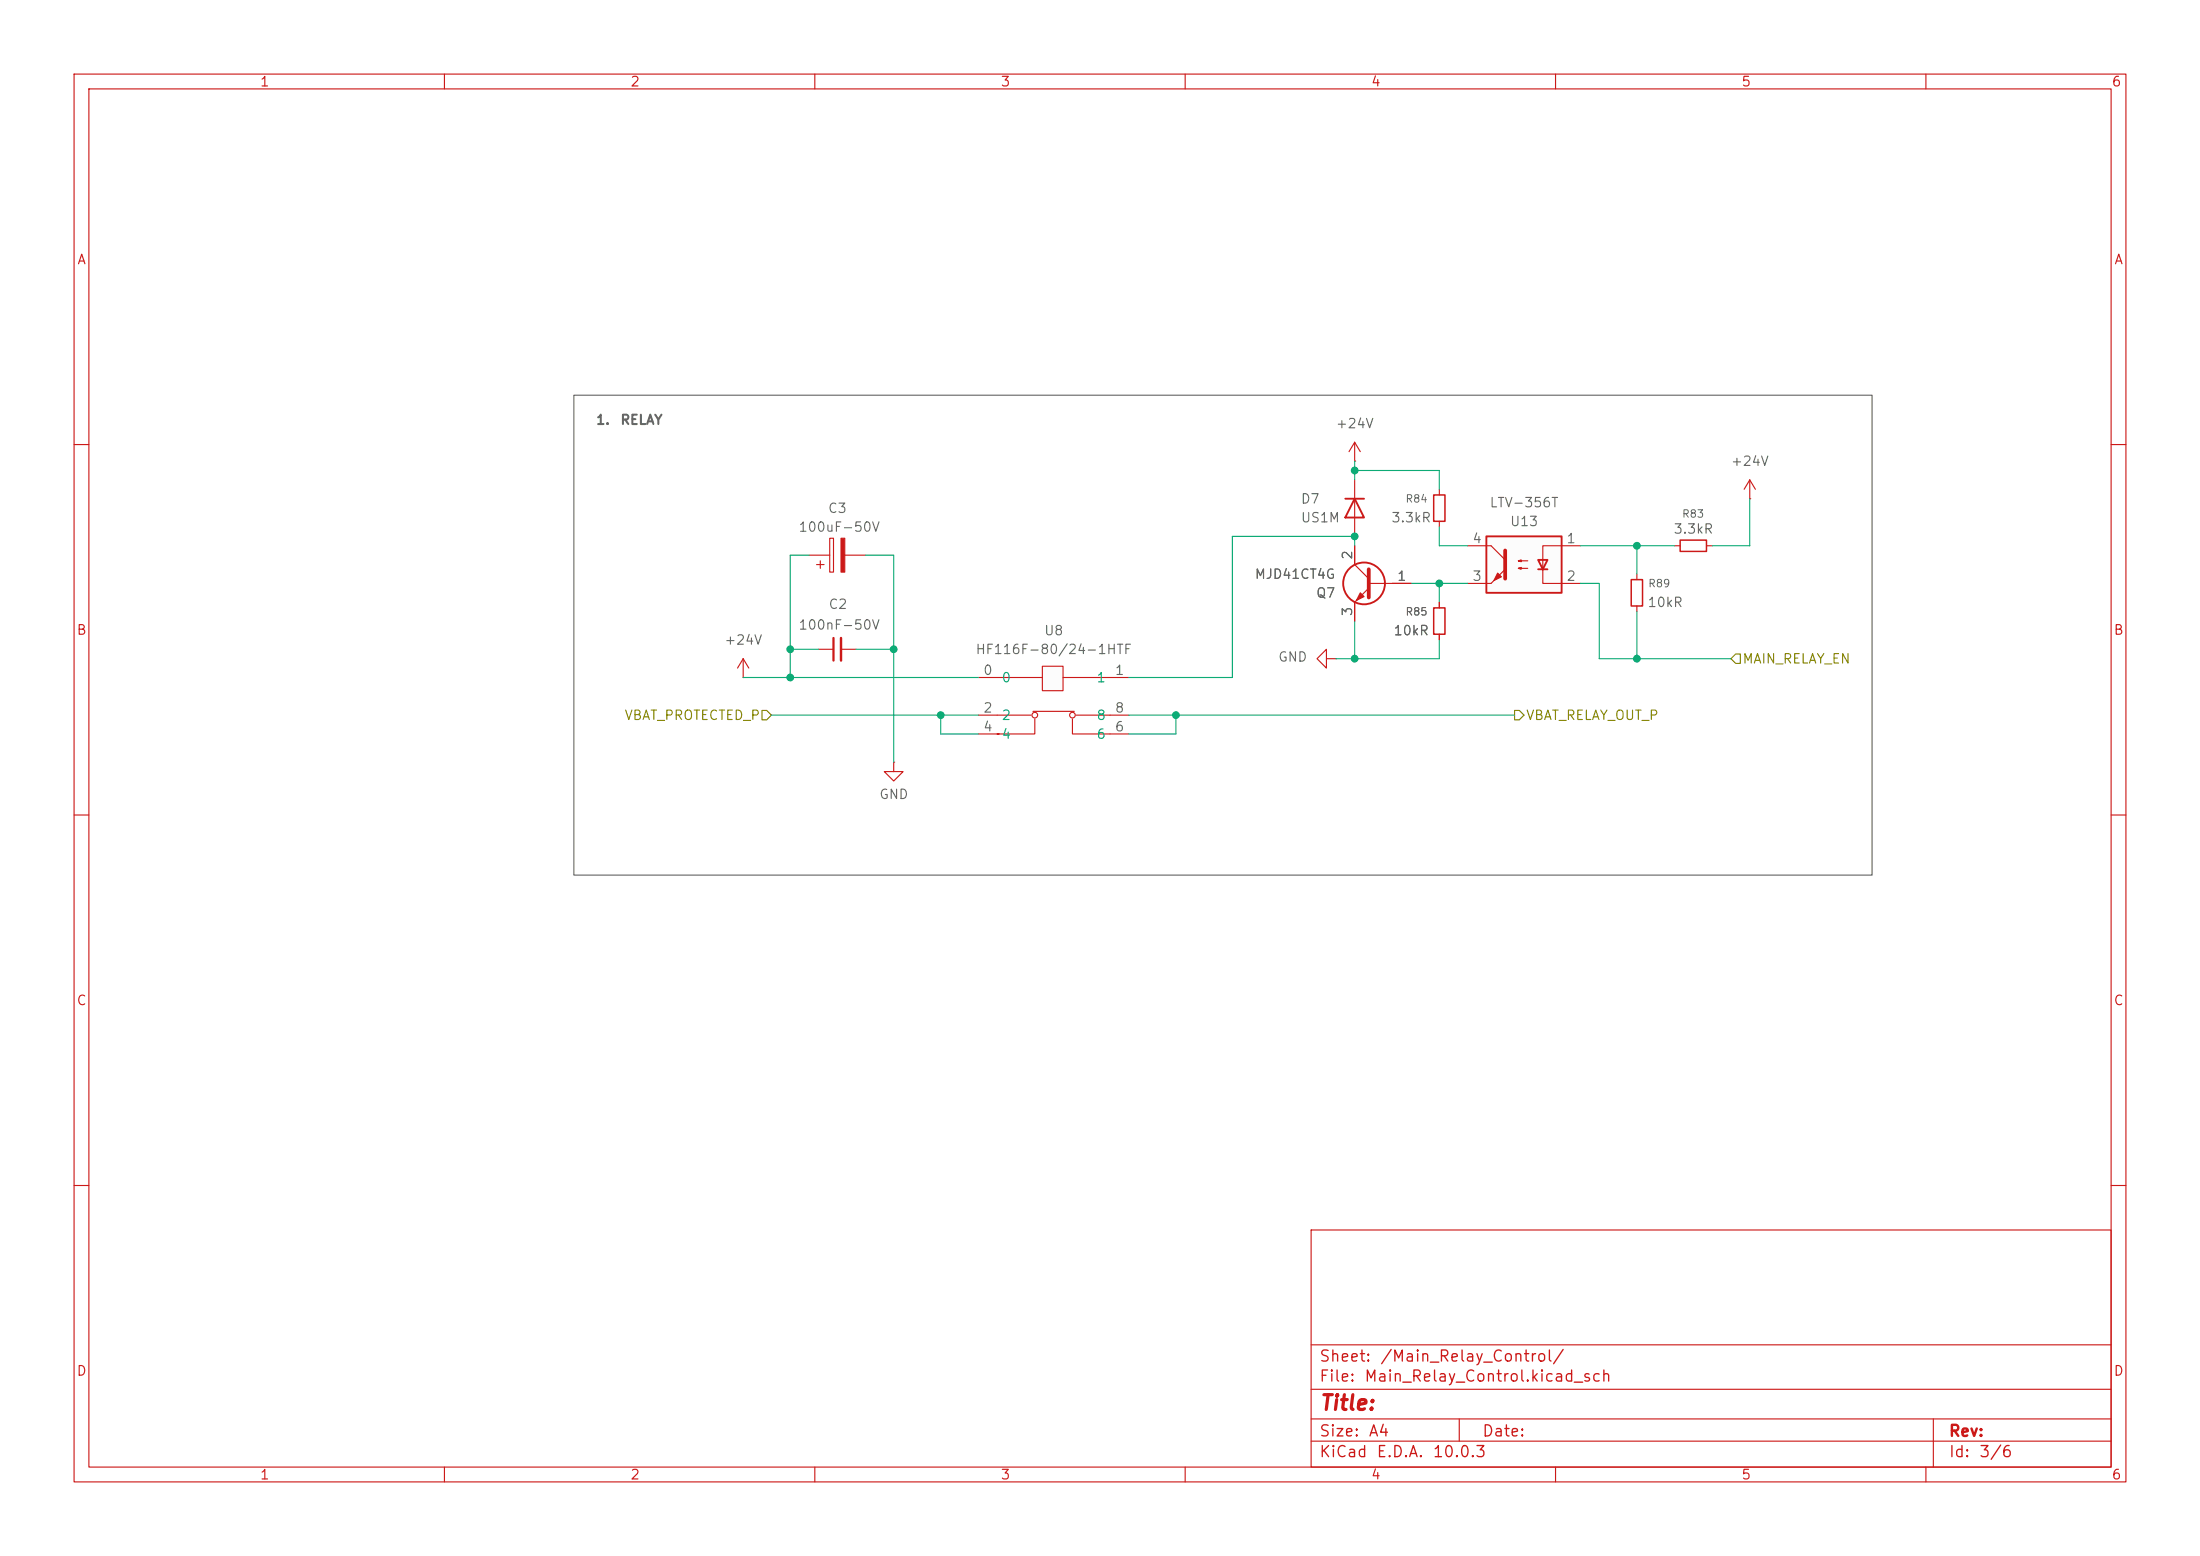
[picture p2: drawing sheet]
(kicad_sch
 (version 20260306)
 (generator "eeschema")
 (generator_version "10.0")
 (paper "A4")
 (lib_symbols
  (symbol "Device:C_Polarized"
   (pin_numbers (hide yes))
   (pin_names
    (offset 0.254)) (exclude_from_sim no) (in_bom yes) (on_board yes)
   (in_pos_files yes)
   (duplicate_pin_numbers_are_jumpers no)
   (property "Reference" "C" (at 0.635 2.54 0) (show_name no) (do_not_autoplace no) (effects (font (size 1.27 1.27)) (justify left)))
   (property "Value" "C_Polarized" (at 0.635 -2.54 0) (show_name no) (do_not_autoplace no) (effects (font (size 1.27 1.27)) (justify left)))
   (property "Footprint" "" (at 0.9652 -3.81 0) (show_name no) (do_not_autoplace no) (hide yes) (effects (font (size 1.27 1.27))))
   (property "Datasheet" "" (at 0 0 0) (show_name no) (do_not_autoplace no) (hide yes) (effects (font (size 1.27 1.27))))
   (property "Description" "Polarized capacitor" (at 0 0 0) (show_name no) (do_not_autoplace no) (hide yes) (effects (font (size 1.27 1.27))))
   (symbol "C_Polarized_0_1"
    (rectangle (start -2.286 0.508) (end 2.286 1.016) (stroke (width 0) (type default)) (fill (type none)))
    (polyline (pts (xy -1.778 2.286) (xy -0.762 2.286)) (stroke (width 0) (type default)) (fill (type none)))
    (polyline (pts (xy -1.27 2.794) (xy -1.27 1.778)) (stroke (width 0) (type default)) (fill (type none)))
    (rectangle (start 2.286 -0.508) (end -2.286 -1.016) (stroke (width 0) (type default)) (fill (type outline))))
   (symbol "C_Polarized_1_1"
    (pin passive line (at 0 3.81 270) (length 2.794) (name "" (effects (font (size 1.27 1.27)))) (number "1" (effects (font (size 1.27 1.27)))))
    (pin passive line (at 0 -3.81 90) (length 2.794) (name "" (effects (font (size 1.27 1.27)))) (number "2" (effects (font (size 1.27 1.27))))))
   (embedded_fonts no))
  (symbol "Device:C_Small"
   (pin_numbers (hide yes))
   (pin_names
    (offset 0.254) (hide yes)) (exclude_from_sim no) (in_bom yes) (on_board yes)
   (in_pos_files yes)
   (duplicate_pin_numbers_are_jumpers no)
   (property "Reference" "C" (at 0.254 1.778 0) (show_name no) (do_not_autoplace no) (effects (font (size 1.27 1.27)) (justify left)))
   (property "Value" "C_Small" (at 0.254 -2.032 0) (show_name no) (do_not_autoplace no) (effects (font (size 1.27 1.27)) (justify left)))
   (property "Footprint" "" (at 0 0 0) (show_name no) (do_not_autoplace no) (hide yes) (effects (font (size 1.27 1.27))))
   (property "Datasheet" "" (at 0 0 0) (show_name no) (do_not_autoplace no) (hide yes) (effects (font (size 1.27 1.27))))
   (property "Description" "Unpolarized capacitor, small symbol" (at 0 0 0) (show_name no) (do_not_autoplace no) (hide yes) (effects (font (size 1.27 1.27))))
   (symbol "C_Small_0_1"
    (polyline (pts (xy -1.524 0.508) (xy 1.524 0.508)) (stroke (width 0.3048) (type default)) (fill (type none)))
    (polyline (pts (xy -1.524 -0.508) (xy 1.524 -0.508)) (stroke (width 0.3302) (type default)) (fill (type none))))
   (symbol "C_Small_1_1"
    (pin passive line (at 0 2.54 270) (length 2.032) (name "" (effects (font (size 1.27 1.27)))) (number "1" (effects (font (size 1.27 1.27)))))
    (pin passive line (at 0 -2.54 90) (length 2.032) (name "" (effects (font (size 1.27 1.27)))) (number "2" (effects (font (size 1.27 1.27))))))
   (embedded_fonts no))
  (symbol "Device:R_Small"
   (pin_numbers (hide yes))
   (pin_names
    (offset 0.254) (hide yes)) (exclude_from_sim no) (in_bom yes) (on_board yes)
   (in_pos_files yes)
   (duplicate_pin_numbers_are_jumpers no)
   (property "Reference" "R" (at 0 0 90) (show_name no) (do_not_autoplace no) (effects (font (size 1.016 1.016))))
   (property "Value" "R_Small" (at 1.778 0 90) (show_name no) (do_not_autoplace no) (effects (font (size 1.27 1.27))))
   (property "Footprint" "" (at 0 0 0) (show_name no) (do_not_autoplace no) (hide yes) (effects (font (size 1.27 1.27))))
   (property "Datasheet" "" (at 0 0 0) (show_name no) (do_not_autoplace no) (hide yes) (effects (font (size 1.27 1.27))))
   (property "Description" "Resistor, small symbol" (at 0 0 0) (show_name no) (do_not_autoplace no) (hide yes) (effects (font (size 1.27 1.27))))
   (symbol "R_Small_0_1"
    (rectangle (start -0.762 1.778) (end 0.762 -1.778) (stroke (width 0.2032) (type default)) (fill (type none))))
   (symbol "R_Small_1_1"
    (pin passive line (at 0 2.54 270) (length 0.762) (name "" (effects (font (size 1.27 1.27)))) (number "1" (effects (font (size 1.27 1.27)))))
    (pin passive line (at 0 -2.54 90) (length 0.762) (name "" (effects (font (size 1.27 1.27)))) (number "2" (effects (font (size 1.27 1.27))))))
   (embedded_fonts no))
  (symbol "Diode:1N914"
   (pin_numbers (hide yes))
   (pin_names (hide yes)) (exclude_from_sim no) (in_bom yes) (on_board yes)
   (in_pos_files yes)
   (duplicate_pin_numbers_are_jumpers no)
   (property "Reference" "D" (at 0 2.54 0) (show_name no) (do_not_autoplace no) (effects (font (size 1.27 1.27))))
   (property "Value" "1N914" (at 0 -2.54 0) (show_name no) (do_not_autoplace no) (effects (font (size 1.27 1.27))))
   (property "Footprint" "Diode_THT:D_DO-35_SOD27_P7.62mm_Horizontal" (at 0 -4.445 0) (show_name no) (do_not_autoplace no) (hide yes) (effects (font (size 1.27 1.27))))
   (property "Datasheet" "http://www.vishay.com/docs/85622/1n914.pdf" (at 0 0 0) (show_name no) (do_not_autoplace no) (hide yes) (effects (font (size 1.27 1.27))))
   (property "Description" "100V 0.3A Small Signal Fast Switching Diode, DO-35" (at 0 0 0) (show_name no) (do_not_autoplace no) (hide yes) (effects (font (size 1.27 1.27))))
   (property "Sim.Device" "D" (at 0 0 0) (show_name no) (do_not_autoplace no) (hide yes) (effects (font (size 1.27 1.27))))
   (property "Sim.Pins" "1=K 2=A" (at 0 0 0) (show_name no) (do_not_autoplace no) (hide yes) (effects (font (size 1.27 1.27))))
   (symbol "1N914_0_1"
    (polyline (pts (xy -1.27 1.27) (xy -1.27 -1.27)) (stroke (width 0.254) (type default)) (fill (type none)))
    (polyline (pts (xy 1.27 1.27) (xy 1.27 -1.27) (xy -1.27 0) (xy 1.27 1.27)) (stroke (width 0.254) (type default)) (fill (type none)))
    (polyline (pts (xy 1.27 0) (xy -1.27 0)) (stroke (width 0) (type default)) (fill (type none))))
   (symbol "1N914_1_1"
    (pin passive line (at -3.81 0 0) (length 2.54) (name "K" (effects (font (size 1.27 1.27)))) (number "1" (effects (font (size 1.27 1.27)))))
    (pin passive line (at 3.81 0 180) (length 2.54) (name "A" (effects (font (size 1.27 1.27)))) (number "2" (effects (font (size 1.27 1.27))))))
   (embedded_fonts no))
  (symbol "Isolator:LTV-356T"
   (pin_names
    (offset 1.016)) (exclude_from_sim no) (in_bom yes) (on_board yes)
   (in_pos_files yes)
   (duplicate_pin_numbers_are_jumpers no)
   (property "Reference" "U" (at -5.334 4.826 0) (show_name no) (do_not_autoplace no) (effects (font (size 1.27 1.27)) (justify left)))
   (property "Value" "LTV-356T" (at 0 5.08 0) (show_name no) (do_not_autoplace no) (effects (font (size 1.27 1.27)) (justify left)))
   (property "Footprint" "Package_SO:SO-4_4.4x3.6mm_P2.54mm" (at -5.08 -5.08 0) (show_name no) (do_not_autoplace no) (hide yes) (effects (font (size 1.27 1.27)
    (italic yes)) (justify left)))
   (property "Datasheet" "http://optoelectronics.liteon.com/upload/download/DS70-2001-010/S_110_LTV-356T%2020140520.pdf" (at 0 0 0) (show_name no) (do_not_autoplace no) (hide yes) (effects (font (size 1.27 1.27)) (justify left)))
   (property "Description" "DC Optocoupler, Vce 80V, CTR 50%, SO-4" (at 0 0 0) (show_name no) (do_not_autoplace no) (hide yes) (effects (font (size 1.27 1.27))))
   (symbol "LTV-356T_0_1"
    (rectangle (start -5.08 3.81) (end 5.08 -3.81) (stroke (width 0.254) (type default)) (fill (type background)))
    (polyline (pts (xy -5.08 2.54) (xy -2.54 2.54) (xy -2.54 -0.762)) (stroke (width 0) (type default)) (fill (type none)))
    (polyline (pts (xy -3.175 -0.635) (xy -1.905 -0.635)) (stroke (width 0.254) (type default)) (fill (type none)))
    (polyline (pts (xy -2.54 -0.635) (xy -2.54 -2.54) (xy -5.08 -2.54)) (stroke (width 0) (type default)) (fill (type none)))
    (polyline (pts (xy -2.54 -0.635) (xy -3.175 0.635) (xy -1.905 0.635) (xy -2.54 -0.635)) (stroke (width 0.254) (type default)) (fill (type none)))
    (polyline (pts (xy -0.508 0.508) (xy 0.762 0.508) (xy 0.381 0.381) (xy 0.381 0.635) (xy 0.762 0.508)) (stroke (width 0) (type default)) (fill (type none)))
    (polyline (pts (xy -0.508 -0.508) (xy 0.762 -0.508) (xy 0.381 -0.635) (xy 0.381 -0.381) (xy 0.762 -0.508)) (stroke (width 0) (type default)) (fill (type none)))
    (polyline (pts (xy 2.54 1.905) (xy 2.54 -1.905)) (stroke (width 0.508) (type default)) (fill (type none)))
    (polyline (pts (xy 2.54 0.635) (xy 4.445 2.54)) (stroke (width 0) (type default)) (fill (type none)))
    (polyline (pts (xy 3.048 -1.651) (xy 3.556 -1.143) (xy 4.064 -2.159) (xy 3.048 -1.651)) (stroke (width 0) (type default)) (fill (type outline)))
    (polyline (pts (xy 4.445 2.54) (xy 5.08 2.54)) (stroke (width 0) (type default)) (fill (type none)))
    (polyline (pts (xy 4.445 -2.54) (xy 2.54 -0.635)) (stroke (width 0) (type default)) (fill (type outline)))
    (polyline (pts (xy 4.445 -2.54) (xy 5.08 -2.54)) (stroke (width 0) (type default)) (fill (type none))))
   (symbol "LTV-356T_1_1"
    (pin passive line (at -7.62 2.54 0) (length 2.54) (name "" (effects (font (size 1.27 1.27)))) (number "1" (effects (font (size 1.27 1.27)))))
    (pin passive line (at -7.62 -2.54 0) (length 2.54) (name "" (effects (font (size 1.27 1.27)))) (number "2" (effects (font (size 1.27 1.27)))))
    (pin passive line (at 7.62 -2.54 180) (length 2.54) (name "" (effects (font (size 1.27 1.27)))) (number "3" (effects (font (size 1.27 1.27)))))
    (pin passive line (at 7.62 2.54 180) (length 2.54) (name "" (effects (font (size 1.27 1.27)))) (number "4" (effects (font (size 1.27 1.27))))))
   (embedded_fonts no))
  (symbol "RobotChargeController:HF116F-80_24-1HTF" (exclude_from_sim no) (in_bom yes) (on_board yes)
   (in_pos_files yes)
   (duplicate_pin_numbers_are_jumpers no)
   (property "Reference" "U" (at 0 7.62 0) (show_name no) (do_not_autoplace no) (effects (font (size 1.27 1.27))))
   (property "Value" "HF116F-80/24-1HTF" (at 0 -10.16 0) (show_name no) (do_not_autoplace no) (effects (font (size 1.27 1.27))))
   (property "Footprint" "easyeda2kicad:RELAY-TH_HF116F-80-XX-1HTF" (at 0 -12.7 0) (show_name no) (do_not_autoplace no) (hide yes) (effects (font (size 1.27 1.27))))
   (property "Datasheet" "https://www.lcsc.com/datasheet/C5322130.pdf" (at 0 -15.24 0) (show_name no) (do_not_autoplace no) (hide yes) (effects (font (size 1.27 1.27))))
   (property "Description" "" (at 0 0 0) (show_name no) (do_not_autoplace no) (hide yes) (effects (font (size 1.27 1.27))))
   (property "Manufacturer" "HF(宏发)" (at 0 -17.78 0) (show_name no) (do_not_autoplace no) (hide yes) (effects (font (size 1.27 1.27))))
   (property "MPN" "HF116F-80/24-1HTF" (at 0 -20.32 0) (show_name no) (do_not_autoplace no) (hide yes) (effects (font (size 1.27 1.27))))
   (property "LCSC Part" "C5322130" (at 0 -22.86 0) (show_name no) (do_not_autoplace no) (hide yes) (effects (font (size 1.27 1.27))))
   (symbol "HF116F-80_24-1HTF_0_1"
    (polyline (pts (xy -7.62 -2.54) (xy -3.05 -2.54)) (stroke (width 0) (type default)) (fill (type none)))
    (polyline (pts (xy -2.79 -2.03) (xy 2.79 -2.03)) (stroke (width 0) (type default)) (fill (type none)))
    (circle (center -2.54 -2.54) (radius 0.38) (stroke (width 0) (type default)) (fill (type none)))
    (polyline (pts (xy -2.54 -3.05) (xy -2.54 -5.08) (xy -7.62 -5.08) (xy -7.37 -5.08)) (stroke (width 0) (type default)) (fill (type none)))
    (rectangle (start -1.52 4.06) (end 1.27 0.76) (stroke (width 0) (type default)) (fill (type background)))
    (polyline (pts (xy -1.52 2.54) (xy -7.62 2.54)) (stroke (width 0) (type default)) (fill (type none)))
    (polyline (pts (xy 1.27 2.54) (xy 7.62 2.54)) (stroke (width 0) (type default)) (fill (type none)))
    (circle (center 2.54 -2.54) (radius 0.38) (stroke (width 0) (type default)) (fill (type none)))
    (polyline (pts (xy 2.54 -3.05) (xy 2.54 -5.08) (xy 7.62 -5.08)) (stroke (width 0) (type default)) (fill (type none)))
    (polyline (pts (xy 3.05 -2.54) (xy 7.62 -2.54)) (stroke (width 0) (type default)) (fill (type none)))
    (pin unspecified line (at -10.16 2.54 0) (length 2.54) (name "0" (effects (font (size 1.27 1.27)))) (number "0" (effects (font (size 1.27 1.27)))))
    (pin unspecified line (at 10.16 2.54 180) (length 2.54) (name "1" (effects (font (size 1.27 1.27)))) (number "1" (effects (font (size 1.27 1.27)))))
    (pin unspecified line (at -10.16 -2.54 0) (length 2.54) (name "2" (effects (font (size 1.27 1.27)))) (number "2" (effects (font (size 1.27 1.27)))))
    (pin unspecified line (at -10.16 -5.08 0) (length 2.54) (name "4" (effects (font (size 1.27 1.27)))) (number "4" (effects (font (size 1.27 1.27)))))
    (pin unspecified line (at 10.16 -5.08 180) (length 2.54) (name "6" (effects (font (size 1.27 1.27)))) (number "6" (effects (font (size 1.27 1.27)))))
    (pin unspecified line (at 10.16 -2.54 180) (length 2.54) (name "8" (effects (font (size 1.27 1.27)))) (number "8" (effects (font (size 1.27 1.27))))))
   (embedded_fonts no))
  (symbol "Transistor_BJT:BCX56"
   (pin_names
    (offset 0) (hide yes)) (exclude_from_sim no) (in_bom yes) (on_board yes)
   (in_pos_files yes)
   (duplicate_pin_numbers_are_jumpers no)
   (property "Reference" "Q" (at 5.08 1.905 0) (show_name no) (do_not_autoplace no) (effects (font (size 1.27 1.27)) (justify left)))
   (property "Value" "BCX56" (at 5.08 0 0) (show_name no) (do_not_autoplace no) (effects (font (size 1.27 1.27)) (justify left)))
   (property "Footprint" "Package_TO_SOT_SMD:SOT-89-3" (at 5.08 -1.905 0) (show_name no) (do_not_autoplace no) (hide yes) (effects (font (size 1.27 1.27)
    (italic yes)) (justify left)))
   (property "Datasheet" "https://www.nxp.com/docs/en/data-sheet/BCP56_BCX56_BC56PA.pdf" (at 0 0 0) (show_name no) (do_not_autoplace no) (hide yes) (effects (font (size 1.27 1.27)) (justify left)))
   (property "Description" "1A Ic, 80V Vce, NPN Medium Power Transistor, SOT-89" (at 0 0 0) (show_name no) (do_not_autoplace no) (hide yes) (effects (font (size 1.27 1.27))))
   (property "Sim.Device" "NPN" (at 0 0 0) (show_name no) (do_not_autoplace no) (hide yes) (effects (font (size 1.27 1.27))))
   (property "Sim.Pins" "1=B 2=C 3=E" (at 0 0 0) (show_name no) (do_not_autoplace no) (hide yes) (effects (font (size 1.27 1.27))))
   (symbol "BCX56_0_1"
    (polyline (pts (xy -2.54 0) (xy 0.635 0)) (stroke (width 0) (type default)) (fill (type none)))
    (polyline (pts (xy 0.635 1.905) (xy 0.635 -1.905)) (stroke (width 0.508) (type default)) (fill (type none)))
    (circle (center 1.27 0) (radius 2.8194) (stroke (width 0.254) (type default)) (fill (type none))))
   (symbol "BCX56_1_1"
    (polyline (pts (xy 0.635 0.635) (xy 2.54 2.54)) (stroke (width 0) (type default)) (fill (type none)))
    (polyline (pts (xy 0.635 -0.635) (xy 2.54 -2.54)) (stroke (width 0) (type default)) (fill (type none)))
    (polyline (pts (xy 1.27 -1.778) (xy 1.778 -1.27) (xy 2.286 -2.286) (xy 1.27 -1.778)) (stroke (width 0) (type default)) (fill (type outline)))
    (pin input line (at -5.08 0 0) (length 2.54) (name "B" (effects (font (size 1.27 1.27)))) (number "1" (effects (font (size 1.27 1.27)))))
    (pin passive line (at 2.54 5.08 270) (length 2.54) (name "C" (effects (font (size 1.27 1.27)))) (number "2" (effects (font (size 1.27 1.27)))))
    (pin passive line (at 2.54 -5.08 90) (length 2.54) (name "E" (effects (font (size 1.27 1.27)))) (number "3" (effects (font (size 1.27 1.27))))))
   (embedded_fonts no))
  (symbol "power:+24V"
   (power global)
   (pin_numbers (hide yes))
   (pin_names
    (offset 0) (hide yes)) (exclude_from_sim no) (in_bom yes) (on_board yes)
   (in_pos_files yes)
   (duplicate_pin_numbers_are_jumpers no)
   (property "Reference" "#PWR" (at 0 -3.81 0) (show_name no) (do_not_autoplace no) (hide yes) (effects (font (size 1.27 1.27))))
   (property "Value" "+24V" (at 0 3.556 0) (show_name no) (do_not_autoplace no) (effects (font (size 1.27 1.27))))
   (property "Footprint" "" (at 0 0 0) (show_name no) (do_not_autoplace no) (hide yes) (effects (font (size 1.27 1.27))))
   (property "Datasheet" "" (at 0 0 0) (show_name no) (do_not_autoplace no) (hide yes) (effects (font (size 1.27 1.27))))
   (property "Description" "Power symbol creates a global label with name \"+24V\"" (at 0 0 0) (show_name no) (do_not_autoplace no) (hide yes) (effects (font (size 1.27 1.27))))
   (symbol "+24V_0_1"
    (polyline (pts (xy -0.762 1.27) (xy 0 2.54)) (stroke (width 0) (type default)) (fill (type none)))
    (polyline (pts (xy 0 2.54) (xy 0.762 1.27)) (stroke (width 0) (type default)) (fill (type none)))
    (polyline (pts (xy 0 0) (xy 0 2.54)) (stroke (width 0) (type default)) (fill (type none))))
   (symbol "+24V_1_1"
    (pin power_in line (at 0 0 90) (length 0) (name "" (effects (font (size 1.27 1.27)))) (number "1" (effects (font (size 1.27 1.27))))))
   (embedded_fonts no))
  (symbol "power:GND"
   (power global)
   (pin_numbers (hide yes))
   (pin_names
    (offset 0) (hide yes)) (exclude_from_sim no) (in_bom yes) (on_board yes)
   (in_pos_files yes)
   (duplicate_pin_numbers_are_jumpers no)
   (property "Reference" "#PWR" (at 0 -6.35 0) (show_name no) (do_not_autoplace no) (hide yes) (effects (font (size 1.27 1.27))))
   (property "Value" "GND" (at 0 -3.81 0) (show_name no) (do_not_autoplace no) (effects (font (size 1.27 1.27))))
   (property "Footprint" "" (at 0 0 0) (show_name no) (do_not_autoplace no) (hide yes) (effects (font (size 1.27 1.27))))
   (property "Datasheet" "" (at 0 0 0) (show_name no) (do_not_autoplace no) (hide yes) (effects (font (size 1.27 1.27))))
   (property "Description" "Power symbol creates a global label with name \"GND\" , ground" (at 0 0 0) (show_name no) (do_not_autoplace no) (hide yes) (effects (font (size 1.27 1.27))))
   (symbol "GND_0_1"
    (polyline (pts (xy 0 0) (xy 0 -1.27) (xy 1.27 -1.27) (xy 0 -2.54) (xy -1.27 -1.27) (xy 0 -1.27)) (stroke (width 0) (type default)) (fill (type none))))
   (symbol "GND_1_1"
    (pin power_in line (at 0 0 270) (length 0) (name "" (effects (font (size 1.27 1.27)))) (number "1" (effects (font (size 1.27 1.27))))))
   (embedded_fonts no)))
 (rectangle
  (start 77.47 53.34)
  (end 252.73 118.11)
  (stroke (width 0) (type default))
  (fill (type none)))
 (text "1. RELAY"
  (exclude_from_sim no)
  (at 84.836 56.896 0)
  (effects (font (size 1.27 1.27) (thickness 0.254)
    (bold yes))))
 (junction
  (at 106.68 87.63)
  (diameter 0)
  (color 0 0 0 0))
 (junction
  (at 194.31 78.74)
  (diameter 0)
  (color 0 0 0 0))
 (junction
  (at 220.98 88.9)
  (diameter 0)
  (color 0 0 0 0))
 (junction
  (at 182.88 63.5)
  (diameter 0)
  (color 0 0 0 0))
 (junction
  (at 182.88 88.9)
  (diameter 0)
  (color 0 0 0 0))
 (junction
  (at 220.98 73.66)
  (diameter 0)
  (color 0 0 0 0))
 (junction
  (at 182.88 72.39)
  (diameter 0)
  (color 0 0 0 0))
 (junction
  (at 158.75 96.52)
  (diameter 0)
  (color 0 0 0 0))
 (junction
  (at 106.68 91.44)
  (diameter 0)
  (color 0 0 0 0))
 (junction
  (at 127 96.52)
  (diameter 0)
  (color 0 0 0 0))
 (junction
  (at 120.65 87.63)
  (diameter 0)
  (color 0 0 0 0))
 (wire
  (pts (xy 120.65 74.93) (xy 120.65 87.63))
  (stroke (width 0) (type default)))
 (wire
  (pts (xy 106.68 74.93) (xy 109.22 74.93))
  (stroke (width 0) (type default)))
 (wire
  (pts (xy 215.9 78.74) (xy 215.9 88.9))
  (stroke (width 0) (type default)))
 (wire
  (pts (xy 194.31 88.9) (xy 182.88 88.9))
  (stroke (width 0) (type default)))
 (wire
  (pts (xy 120.65 87.63) (xy 120.65 102.87))
  (stroke (width 0) (type default)))
 (wire
  (pts (xy 100.33 91.44) (xy 106.68 91.44))
  (stroke (width 0) (type default)))
 (wire
  (pts (xy 166.37 72.39) (xy 166.37 91.44))
  (stroke (width 0) (type default)))
 (wire
  (pts (xy 213.36 78.74) (xy 215.9 78.74))
  (stroke (width 0) (type default)))
 (wire
  (pts (xy 106.68 91.44) (xy 132.08 91.44))
  (stroke (width 0) (type default)))
 (wire
  (pts (xy 220.98 73.66) (xy 213.36 73.66))
  (stroke (width 0) (type default)))
 (wire
  (pts (xy 158.75 99.06) (xy 158.75 96.52))
  (stroke (width 0) (type default)))
 (wire
  (pts (xy 215.9 88.9) (xy 220.98 88.9))
  (stroke (width 0) (type default)))
 (wire
  (pts (xy 194.31 86.36) (xy 194.31 88.9))
  (stroke (width 0) (type default)))
 (wire
  (pts (xy 127 99.06) (xy 127 96.52))
  (stroke (width 0) (type default)))
 (wire
  (pts (xy 152.4 99.06) (xy 158.75 99.06))
  (stroke (width 0) (type default)))
 (wire
  (pts (xy 106.68 74.93) (xy 106.68 87.63))
  (stroke (width 0) (type default)))
 (wire
  (pts (xy 194.31 78.74) (xy 198.12 78.74))
  (stroke (width 0) (type default)))
 (wire
  (pts (xy 220.98 82.55) (xy 220.98 88.9))
  (stroke (width 0) (type default)))
 (wire
  (pts (xy 194.31 63.5) (xy 194.31 66.04))
  (stroke (width 0) (type default)))
 (wire
  (pts (xy 106.68 87.63) (xy 106.68 91.44))
  (stroke (width 0) (type default)))
 (wire
  (pts (xy 127 96.52) (xy 132.08 96.52))
  (stroke (width 0) (type default)))
 (wire
  (pts (xy 194.31 63.5) (xy 182.88 63.5))
  (stroke (width 0) (type default)))
 (wire
  (pts (xy 180.34 88.9) (xy 182.88 88.9))
  (stroke (width 0) (type default)))
 (wire
  (pts (xy 104.14 96.52) (xy 127 96.52))
  (stroke (width 0) (type default)))
 (wire
  (pts (xy 226.06 73.66) (xy 220.98 73.66))
  (stroke (width 0) (type default)))
 (wire
  (pts (xy 194.31 78.74) (xy 190.5 78.74))
  (stroke (width 0) (type default)))
 (wire
  (pts (xy 194.31 71.12) (xy 194.31 73.66))
  (stroke (width 0) (type default)))
 (wire
  (pts (xy 182.88 63.5) (xy 182.88 64.77))
  (stroke (width 0) (type default)))
 (wire
  (pts (xy 116.84 74.93) (xy 120.65 74.93))
  (stroke (width 0) (type default)))
 (wire
  (pts (xy 115.57 87.63) (xy 120.65 87.63))
  (stroke (width 0) (type default)))
 (wire
  (pts (xy 198.12 73.66) (xy 194.31 73.66))
  (stroke (width 0) (type default)))
 (wire
  (pts (xy 220.98 73.66) (xy 220.98 77.47))
  (stroke (width 0) (type default)))
 (wire
  (pts (xy 194.31 78.74) (xy 194.31 81.28))
  (stroke (width 0) (type default)))
 (wire
  (pts (xy 166.37 72.39) (xy 182.88 72.39))
  (stroke (width 0) (type default)))
 (wire
  (pts (xy 132.08 99.06) (xy 127 99.06))
  (stroke (width 0) (type default)))
 (wire
  (pts (xy 236.22 73.66) (xy 231.14 73.66))
  (stroke (width 0) (type default)))
 (wire
  (pts (xy 236.22 67.31) (xy 236.22 73.66))
  (stroke (width 0) (type default)))
 (wire
  (pts (xy 110.49 87.63) (xy 106.68 87.63))
  (stroke (width 0) (type default)))
 (wire
  (pts (xy 182.88 72.39) (xy 182.88 73.66))
  (stroke (width 0) (type default)))
 (wire
  (pts (xy 182.88 62.23) (xy 182.88 63.5))
  (stroke (width 0) (type default)))
 (wire
  (pts (xy 152.4 96.52) (xy 158.75 96.52))
  (stroke (width 0) (type default)))
 (wire
  (pts (xy 158.75 96.52) (xy 204.47 96.52))
  (stroke (width 0) (type default)))
 (wire
  (pts (xy 152.4 91.44) (xy 166.37 91.44))
  (stroke (width 0) (type default)))
 (wire
  (pts (xy 220.98 88.9) (xy 233.68 88.9))
  (stroke (width 0) (type default)))
 (wire
  (pts (xy 182.88 83.82) (xy 182.88 88.9))
  (stroke (width 0) (type default)))
 (hierarchical_label "VBAT_RELAY_OUT_P"
  (shape output)
  (at 204.47 96.52 0)
  (effects (font (size 1.27 1.27)) (justify left)))
 (hierarchical_label "MAIN_RELAY_EN"
  (shape input)
  (at 233.68 88.9 0)
  (effects (font (size 1.27 1.27)) (justify left)))
 (hierarchical_label "VBAT_PROTECTED_P"
  (shape input)
  (at 104.14 96.52 180)
  (effects (font (size 1.27 1.27)) (justify right)))
 (symbol
  (lib_id "Device:C_Polarized")
  (at 113.03 74.93 90)
  (unit 1)
  (body_style 1)
  (exclude_from_sim no)
  (in_bom yes)
  (on_board yes)
  (in_pos_files yes)
  (dnp no)
  (property "Reference" "C3" (at 113.03 68.58 90) (show_name no) (do_not_autoplace no) (effects (font (size 1.27 1.27))))
  (property "Value" "100uF-50V" (at 113.284 71.12 90) (show_name no) (do_not_autoplace no) (effects (font (size 1.27 1.27))))
  (property "Footprint" "Capacitor_SMD:CP_Elec_8x10.5" (at 116.84 73.9648 0) (hide yes) (show_name no) (do_not_autoplace no) (effects (font (size 1.27 1.27))))
  (property "Datasheet" "https://www.lcsc.com/datasheet/C72523.pdf" (at 113.03 74.93 0) (hide yes) (show_name no) (do_not_autoplace no) (effects (font (size 1.27 1.27))))
  (property "Description" "Polarized capacitor" (at 113.03 74.93 0) (hide yes) (show_name no) (do_not_autoplace no) (effects (font (size 1.27 1.27))))
  (property "Link to Buy" "https://linhkien.cxtvn.com/3033-tu-nhom-100uf-50v-8x105-5c.html" (at 113.03 74.93 90) (hide yes) (show_name no) (do_not_autoplace no) (effects (font (size 1.27 1.27))))
  (property "BOM Comments" "" (at 113.03 74.93 90) (hide yes) (show_name no) (do_not_autoplace no) (effects (font (size 1.27 1.27))))
  (property "DigiKey_Part_Number" "" (at 113.03 74.93 90) (hide yes) (show_name no) (do_not_autoplace no) (effects (font (size 1.27 1.27))))
  (property "Link" "" (at 113.03 74.93 90) (hide yes) (show_name no) (do_not_autoplace no) (effects (font (size 1.27 1.27))))
  (property "Sim.Type" "" (at 113.03 74.93 90) (hide yes) (show_name no) (do_not_autoplace no) (effects (font (size 1.27 1.27))))
  (property "VENDOR" "" (at 113.03 74.93 90) (hide yes) (show_name no) (do_not_autoplace no) (effects (font (size 1.27 1.27))))
  (pin "1")
  (pin "2"))
 (symbol
  (lib_id "power:+24V")
  (at 236.22 67.31 0)
  (mirror y)
  (unit 1)
  (body_style 1)
  (exclude_from_sim no)
  (in_bom yes)
  (on_board yes)
  (in_pos_files yes)
  (dnp no)
  (fields_autoplaced yes)
  (property "Reference" "#PWR024" (at 236.22 71.12 0) (hide yes) (show_name no) (do_not_autoplace no) (effects (font (size 1.27 1.27))))
  (property "Value" "+24V" (at 236.22 62.23 0) (show_name no) (do_not_autoplace no) (effects (font (size 1.27 1.27))))
  (property "Footprint" "" (at 236.22 67.31 0) (hide yes) (show_name no) (do_not_autoplace no) (effects (font (size 1.27 1.27))))
  (property "Datasheet" "" (at 236.22 67.31 0) (hide yes) (show_name no) (do_not_autoplace no) (effects (font (size 1.27 1.27))))
  (property "Description" "Power symbol creates a global label with name \"+24V\"" (at 236.22 67.31 0) (hide yes) (show_name no) (do_not_autoplace no) (effects (font (size 1.27 1.27))))
  (pin "1"))
 (symbol
  (lib_id "Device:R_Small")
  (at 228.6 73.66 90)
  (unit 1)
  (body_style 1)
  (exclude_from_sim no)
  (in_bom yes)
  (on_board yes)
  (in_pos_files yes)
  (dnp no)
  (property "Reference" "R83" (at 228.6 69.342 90) (show_name no) (do_not_autoplace no) (effects (font (size 1.016 1.016))))
  (property "Value" "3.3kR" (at 228.6 71.374 90) (show_name no) (do_not_autoplace no) (effects (font (size 1.27 1.27))))
  (property "Footprint" "Resistor_SMD:R_0805_2012Metric" (at 228.6 73.66 0) (hide yes) (show_name no) (do_not_autoplace no) (effects (font (size 1.27 1.27))))
  (property "Datasheet" "" (at 228.6 73.66 0) (hide yes) (show_name no) (do_not_autoplace no) (effects (font (size 1.27 1.27))))
  (property "Description" "Resistor, small symbol" (at 228.6 73.66 0) (hide yes) (show_name no) (do_not_autoplace no) (effects (font (size 1.27 1.27))))
  (property "Link to Buy" "https://linhkien.cxtvn.com/1958-dien-tro-0805-5-thong-so-100r-den-910r.html" (at 449.58 0 0) (hide yes) (show_name no) (do_not_autoplace no) (effects (font (size 1.27 1.27))))
  (property "BOM Comments" "" (at 228.6 73.66 90) (hide yes) (show_name no) (do_not_autoplace no) (effects (font (size 1.27 1.27))))
  (property "DigiKey_Part_Number" "" (at 228.6 73.66 90) (hide yes) (show_name no) (do_not_autoplace no) (effects (font (size 1.27 1.27))))
  (property "Link" "" (at 228.6 73.66 90) (hide yes) (show_name no) (do_not_autoplace no) (effects (font (size 1.27 1.27))))
  (property "Sim.Type" "" (at 228.6 73.66 90) (hide yes) (show_name no) (do_not_autoplace no) (effects (font (size 1.27 1.27))))
  (property "VENDOR" "" (at 228.6 73.66 90) (hide yes) (show_name no) (do_not_autoplace no) (effects (font (size 1.27 1.27))))
  (pin "1")
  (pin "2"))
 (symbol
  (lib_id "power:GND")
  (at 180.34 88.9 270)
  (mirror x)
  (unit 1)
  (body_style 1)
  (exclude_from_sim no)
  (in_bom yes)
  (on_board yes)
  (in_pos_files yes)
  (dnp no)
  (property "Reference" "#PWR0140" (at 173.99 88.9 0) (hide yes) (show_name no) (do_not_autoplace no) (effects (font (size 1.27 1.27))))
  (property "Value" "GND" (at 174.498 88.646 90) (show_name no) (do_not_autoplace no) (effects (font (size 1.27 1.27))))
  (property "Footprint" "" (at 180.34 88.9 0) (hide yes) (show_name no) (do_not_autoplace no) (effects (font (size 1.27 1.27))))
  (property "Datasheet" "" (at 180.34 88.9 0) (hide yes) (show_name no) (do_not_autoplace no) (effects (font (size 1.27 1.27))))
  (property "Description" "Power symbol creates a global label with name \"GND\" , ground" (at 180.34 88.9 0) (hide yes) (show_name no) (do_not_autoplace no) (effects (font (size 1.27 1.27))))
  (pin "1"))
 (symbol
  (lib_id "RobotChargeController:HF116F-80_24-1HTF")
  (at 142.24 93.98 0)
  (unit 1)
  (body_style 1)
  (exclude_from_sim no)
  (in_bom yes)
  (on_board yes)
  (in_pos_files yes)
  (dnp no)
  (fields_autoplaced yes)
  (property "Reference" "U8" (at 142.24 85.09 0) (show_name no) (do_not_autoplace no) (effects (font (size 1.27 1.27))))
  (property "Value" "HF116F-80/24-1HTF" (at 142.24 87.63 0) (show_name no) (do_not_autoplace no) (effects (font (size 1.27 1.27))))
  (property "Footprint" "RobotChargeController:RELAY-TH_HF116F-80-XX-1HTF" (at 142.24 106.68 0) (hide yes) (show_name no) (do_not_autoplace no) (effects (font (size 1.27 1.27))))
  (property "Datasheet" "https://www.lcsc.com/datasheet/C5322130.pdf" (at 142.24 109.22 0) (hide yes) (show_name no) (do_not_autoplace no) (effects (font (size 1.27 1.27))))
  (property "Description" "" (at 142.24 93.98 0) (hide yes) (show_name no) (do_not_autoplace no) (effects (font (size 1.27 1.27))))
  (property "Link to Buy" "https://www.lcsc.com/product-detail/C5322130.html?s_z=n_q_HF116F-80%252F24-1HTF&spm=wm.fly.bg.0.xh&lcsc_vid=RAULBVRUQFdbAgdSFVdZAl1VQlMLVgBUQwBZUlMDRlIxVlNeQVdZXlBVQ1NWVDsOAxUeFF5JWBYZEEoKFBINSQcJGk4%3D" (at 2.54 0 0) (hide yes) (show_name no) (do_not_autoplace no) (effects (font (size 1.27 1.27))))
  (property "BOM Comments" "" (at 142.24 93.98 0) (hide yes) (show_name no) (do_not_autoplace no) (effects (font (size 1.27 1.27))))
  (property "DigiKey_Part_Number" "" (at 142.24 93.98 0) (hide yes) (show_name no) (do_not_autoplace no) (effects (font (size 1.27 1.27))))
  (property "Link" "" (at 142.24 93.98 0) (hide yes) (show_name no) (do_not_autoplace no) (effects (font (size 1.27 1.27))))
  (property "Sim.Type" "" (at 142.24 93.98 0) (hide yes) (show_name no) (do_not_autoplace no) (effects (font (size 1.27 1.27))))
  (property "VENDOR" "" (at 142.24 93.98 0) (hide yes) (show_name no) (do_not_autoplace no) (effects (font (size 1.27 1.27))))
  (pin "6")
  (pin "8")
  (pin "1")
  (pin "4")
  (pin "0")
  (pin "2"))
 (symbol
  (lib_id "Device:R_Small")
  (at 220.98 80.01 0)
  (mirror x)
  (unit 1)
  (body_style 1)
  (exclude_from_sim no)
  (in_bom yes)
  (on_board yes)
  (in_pos_files yes)
  (dnp no)
  (property "Reference" "R89" (at 224.028 78.74 0) (show_name no) (do_not_autoplace no) (effects (font (size 1.016 1.016))))
  (property "Value" "10kR" (at 224.79 81.28 0) (show_name no) (do_not_autoplace no) (effects (font (size 1.27 1.27))))
  (property "Footprint" "Resistor_SMD:R_0805_2012Metric" (at 220.98 80.01 0) (hide yes) (show_name no) (do_not_autoplace no) (effects (font (size 1.27 1.27))))
  (property "Datasheet" "" (at 220.98 80.01 0) (hide yes) (show_name no) (do_not_autoplace no) (effects (font (size 1.27 1.27))))
  (property "Description" "Resistor, small symbol" (at 220.98 80.01 0) (hide yes) (show_name no) (do_not_autoplace no) (effects (font (size 1.27 1.27))))
  (property "BOM Comments" "" (at 220.98 80.01 0) (hide yes) (show_name no) (do_not_autoplace no) (effects (font (size 1.27 1.27))))
  (property "DigiKey_Part_Number" "" (at 220.98 80.01 0) (hide yes) (show_name no) (do_not_autoplace no) (effects (font (size 1.27 1.27))))
  (property "Link" "" (at 220.98 80.01 0) (hide yes) (show_name no) (do_not_autoplace no) (effects (font (size 1.27 1.27))))
  (property "Sim.Type" "" (at 220.98 80.01 0) (hide yes) (show_name no) (do_not_autoplace no) (effects (font (size 1.27 1.27))))
  (property "VENDOR" "" (at 220.98 80.01 0) (hide yes) (show_name no) (do_not_autoplace no) (effects (font (size 1.27 1.27))))
  (property "Link to Buy" "https://linhkien.cxtvn.com/9909-dien-tro-0805-05-18w-10-chiec-cac-gia-tri.html" (at 54.61 -73.66 0) (hide yes) (show_name no) (do_not_autoplace no) (effects (font (size 1.27 1.27))))
  (pin "1")
  (pin "2"))
 (symbol
  (lib_id "Device:R_Small")
  (at 194.31 83.82 180)
  (unit 1)
  (body_style 1)
  (exclude_from_sim no)
  (in_bom yes)
  (on_board yes)
  (in_pos_files yes)
  (dnp no)
  (property "Reference" "R85" (at 191.262 82.55 0) (show_name no) (do_not_autoplace no) (effects (font (size 1.016 1.016))))
  (property "Value" "10kR" (at 190.5 85.09 0) (show_name no) (do_not_autoplace no) (effects (font (size 1.27 1.27))))
  (property "Footprint" "Resistor_SMD:R_0805_2012Metric" (at 194.31 83.82 0) (hide yes) (show_name no) (do_not_autoplace no) (effects (font (size 1.27 1.27))))
  (property "Datasheet" "" (at 194.31 83.82 0) (hide yes) (show_name no) (do_not_autoplace no) (effects (font (size 1.27 1.27))))
  (property "Description" "Resistor, small symbol" (at 194.31 83.82 0) (hide yes) (show_name no) (do_not_autoplace no) (effects (font (size 1.27 1.27))))
  (property "Link to Buy" "https://linhkien.cxtvn.com/9909-dien-tro-0805-05-18w-10-chiec-cac-gia-tri.html" (at 0 1.27 0) (hide yes) (show_name no) (do_not_autoplace no) (effects (font (size 1.27 1.27))))
  (property "BOM Comments" "" (at 194.31 83.82 0) (hide yes) (show_name no) (do_not_autoplace no) (effects (font (size 1.27 1.27))))
  (property "DigiKey_Part_Number" "" (at 194.31 83.82 0) (hide yes) (show_name no) (do_not_autoplace no) (effects (font (size 1.27 1.27))))
  (property "Link" "" (at 194.31 83.82 0) (hide yes) (show_name no) (do_not_autoplace no) (effects (font (size 1.27 1.27))))
  (property "Sim.Type" "" (at 194.31 83.82 0) (hide yes) (show_name no) (do_not_autoplace no) (effects (font (size 1.27 1.27))))
  (property "VENDOR" "" (at 194.31 83.82 0) (hide yes) (show_name no) (do_not_autoplace no) (effects (font (size 1.27 1.27))))
  (pin "1")
  (pin "2"))
 (symbol
  (lib_id "power:GND")
  (at 120.65 102.87 0)
  (mirror y)
  (unit 1)
  (body_style 1)
  (exclude_from_sim no)
  (in_bom yes)
  (on_board yes)
  (in_pos_files yes)
  (dnp no)
  (property "Reference" "#PWR0141" (at 120.65 109.22 0) (hide yes) (show_name no) (do_not_autoplace no) (effects (font (size 1.27 1.27))))
  (property "Value" "GND" (at 120.65 107.188 0) (show_name no) (do_not_autoplace no) (effects (font (size 1.27 1.27))))
  (property "Footprint" "" (at 120.65 102.87 0) (hide yes) (show_name no) (do_not_autoplace no) (effects (font (size 1.27 1.27))))
  (property "Datasheet" "" (at 120.65 102.87 0) (hide yes) (show_name no) (do_not_autoplace no) (effects (font (size 1.27 1.27))))
  (property "Description" "Power symbol creates a global label with name \"GND\" , ground" (at 120.65 102.87 0) (hide yes) (show_name no) (do_not_autoplace no) (effects (font (size 1.27 1.27))))
  (pin "1"))
 (symbol
  (lib_id "power:+24V")
  (at 182.88 62.23 0)
  (mirror y)
  (unit 1)
  (body_style 1)
  (exclude_from_sim no)
  (in_bom yes)
  (on_board yes)
  (in_pos_files yes)
  (dnp no)
  (fields_autoplaced yes)
  (property "Reference" "#PWR015" (at 182.88 66.04 0) (hide yes) (show_name no) (do_not_autoplace no) (effects (font (size 1.27 1.27))))
  (property "Value" "+24V" (at 182.88 57.15 0) (show_name no) (do_not_autoplace no) (effects (font (size 1.27 1.27))))
  (property "Footprint" "" (at 182.88 62.23 0) (hide yes) (show_name no) (do_not_autoplace no) (effects (font (size 1.27 1.27))))
  (property "Datasheet" "" (at 182.88 62.23 0) (hide yes) (show_name no) (do_not_autoplace no) (effects (font (size 1.27 1.27))))
  (property "Description" "Power symbol creates a global label with name \"+24V\"" (at 182.88 62.23 0) (hide yes) (show_name no) (do_not_autoplace no) (effects (font (size 1.27 1.27))))
  (pin "1"))
 (symbol
  (lib_id "power:+24V")
  (at 100.33 91.44 0)
  (unit 1)
  (body_style 1)
  (exclude_from_sim no)
  (in_bom yes)
  (on_board yes)
  (in_pos_files yes)
  (dnp no)
  (fields_autoplaced yes)
  (property "Reference" "#PWR04" (at 100.33 95.25 0) (hide yes) (show_name no) (do_not_autoplace no) (effects (font (size 1.27 1.27))))
  (property "Value" "+24V" (at 100.33 86.36 0) (show_name no) (do_not_autoplace no) (effects (font (size 1.27 1.27))))
  (property "Footprint" "" (at 100.33 91.44 0) (hide yes) (show_name no) (do_not_autoplace no) (effects (font (size 1.27 1.27))))
  (property "Datasheet" "" (at 100.33 91.44 0) (hide yes) (show_name no) (do_not_autoplace no) (effects (font (size 1.27 1.27))))
  (property "Description" "Power symbol creates a global label with name \"+24V\"" (at 100.33 91.44 0) (hide yes) (show_name no) (do_not_autoplace no) (effects (font (size 1.27 1.27))))
  (pin "1"))
 (symbol
  (lib_id "Isolator:LTV-356T")
  (at 205.74 76.2 0)
  (mirror y)
  (unit 1)
  (body_style 1)
  (exclude_from_sim no)
  (in_bom yes)
  (on_board yes)
  (in_pos_files yes)
  (dnp no)
  (property "Reference" "U13" (at 205.74 70.358 0) (show_name no) (do_not_autoplace no) (effects (font (size 1.27 1.27))))
  (property "Value" "LTV-356T" (at 205.74 67.818 0) (show_name no) (do_not_autoplace no) (effects (font (size 1.27 1.27))))
  (property "Footprint" "Package_SO:SO-4_4.4x3.6mm_P2.54mm" (at 210.82 81.28 0) (hide yes) (show_name no) (do_not_autoplace no) (effects (font (size 1.27 1.27)
    (italic yes)) (justify left)))
  (property "Datasheet" "http://optoelectronics.liteon.com/upload/download/DS70-2001-010/S_110_LTV-356T%2020140520.pdf" (at 205.74 76.2 0) (hide yes) (show_name no) (do_not_autoplace no) (effects (font (size 1.27 1.27)) (justify left)))
  (property "Description" "DC Optocoupler, Vce 80V, CTR 50%, SO-4" (at 205.74 76.2 0) (hide yes) (show_name no) (do_not_autoplace no) (effects (font (size 1.27 1.27))))
  (property "Link to Buy" "https://linhkienchatluong.vn/urlltv/ltv356t-c-356t-sop-4-opto-quang-chinh-hang-liteon_sp1653_ct17264.aspx" (at 205.74 76.2 0) (hide yes) (show_name no) (do_not_autoplace no) (effects (font (size 1.27 1.27))))
  (pin "2")
  (pin "3")
  (pin "4")
  (pin "1"))
 (symbol
  (lib_id "Device:R_Small")
  (at 194.31 68.58 180)
  (unit 1)
  (body_style 1)
  (exclude_from_sim no)
  (in_bom yes)
  (on_board yes)
  (in_pos_files yes)
  (dnp no)
  (property "Reference" "R84" (at 191.262 67.31 0) (show_name no) (do_not_autoplace no) (effects (font (size 1.016 1.016))))
  (property "Value" "3.3kR" (at 190.5 69.85 0) (show_name no) (do_not_autoplace no) (effects (font (size 1.27 1.27))))
  (property "Footprint" "Resistor_SMD:R_0805_2012Metric" (at 194.31 68.58 0) (hide yes) (show_name no) (do_not_autoplace no) (effects (font (size 1.27 1.27))))
  (property "Datasheet" "" (at 194.31 68.58 0) (hide yes) (show_name no) (do_not_autoplace no) (effects (font (size 1.27 1.27))))
  (property "Description" "Resistor, small symbol" (at 194.31 68.58 0) (hide yes) (show_name no) (do_not_autoplace no) (effects (font (size 1.27 1.27))))
  (property "Link to Buy" "https://linhkien.cxtvn.com/4177-dien-tro-0805-1-thong-so-tu-1k-den-91k.html" (at 0 0 0) (hide yes) (show_name no) (do_not_autoplace no) (effects (font (size 1.27 1.27))))
  (property "BOM Comments" "" (at 194.31 68.58 0) (hide yes) (show_name no) (do_not_autoplace no) (effects (font (size 1.27 1.27))))
  (property "DigiKey_Part_Number" "" (at 194.31 68.58 0) (hide yes) (show_name no) (do_not_autoplace no) (effects (font (size 1.27 1.27))))
  (property "Link" "" (at 194.31 68.58 0) (hide yes) (show_name no) (do_not_autoplace no) (effects (font (size 1.27 1.27))))
  (property "Sim.Type" "" (at 194.31 68.58 0) (hide yes) (show_name no) (do_not_autoplace no) (effects (font (size 1.27 1.27))))
  (property "VENDOR" "" (at 194.31 68.58 0) (hide yes) (show_name no) (do_not_autoplace no) (effects (font (size 1.27 1.27))))
  (pin "1")
  (pin "2"))
 (symbol
  (lib_id "Diode:1N914")
  (at 182.88 68.58 90)
  (mirror x)
  (unit 1)
  (body_style 1)
  (exclude_from_sim no)
  (in_bom yes)
  (on_board yes)
  (in_pos_files yes)
  (dnp no)
  (property "Reference" "D7" (at 175.514 67.31 90) (show_name no) (do_not_autoplace no) (effects (font (size 1.27 1.27)) (justify right)))
  (property "Value" "US1M" (at 175.514 69.85 90) (show_name no) (do_not_autoplace no) (effects (font (size 1.27 1.27)) (justify right)))
  (property "Footprint" "Diode_SMD:D_SMA" (at 187.325 68.58 0) (hide yes) (show_name no) (do_not_autoplace no) (effects (font (size 1.27 1.27))))
  (property "Datasheet" "http://www.vishay.com/docs/85622/1n914.pdf" (at 182.88 68.58 0) (hide yes) (show_name no) (do_not_autoplace no) (effects (font (size 1.27 1.27))))
  (property "Description" "" (at 182.88 68.58 0) (hide yes) (show_name no) (do_not_autoplace no) (effects (font (size 1.27 1.27))))
  (property "Sim.Device" "D" (at 182.88 68.58 0) (hide yes) (show_name no) (do_not_autoplace no) (effects (font (size 1.27 1.27))))
  (property "Sim.Pins" "1=K 2=A" (at 182.88 68.58 0) (hide yes) (show_name no) (do_not_autoplace no) (effects (font (size 1.27 1.27))))
  (property "Link to Buy" "https://banlinhkiendientu.vn/us1m-uf4007/" (at 0 0 0) (hide yes) (show_name no) (do_not_autoplace no) (effects (font (size 1.27 1.27))))
  (property "BOM Comments" "" (at 182.88 68.58 90) (hide yes) (show_name no) (do_not_autoplace no) (effects (font (size 1.27 1.27))))
  (property "DigiKey_Part_Number" "" (at 182.88 68.58 90) (hide yes) (show_name no) (do_not_autoplace no) (effects (font (size 1.27 1.27))))
  (property "Link" "" (at 182.88 68.58 90) (hide yes) (show_name no) (do_not_autoplace no) (effects (font (size 1.27 1.27))))
  (property "Sim.Type" "" (at 182.88 68.58 90) (hide yes) (show_name no) (do_not_autoplace no) (effects (font (size 1.27 1.27))))
  (property "VENDOR" "" (at 182.88 68.58 90) (hide yes) (show_name no) (do_not_autoplace no) (effects (font (size 1.27 1.27))))
  (pin "1")
  (pin "2"))
 (symbol
  (lib_id "Transistor_BJT:BCX56")
  (at 185.42 78.74 0)
  (mirror y)
  (unit 1)
  (body_style 1)
  (exclude_from_sim no)
  (in_bom yes)
  (on_board yes)
  (in_pos_files yes)
  (dnp no)
  (property "Reference" "Q7" (at 180.34 80.0101 0) (show_name no) (do_not_autoplace no) (effects (font (size 1.27 1.27)) (justify left)))
  (property "Value" "MJD41CT4G" (at 180.34 77.4701 0) (show_name no) (do_not_autoplace no) (effects (font (size 1.27 1.27)) (justify left)))
  (property "Footprint" "Package_TO_SOT_SMD:TO-252-2" (at 180.34 80.645 0) (hide yes) (show_name no) (do_not_autoplace no) (effects (font (size 1.27 1.27)
    (italic yes)) (justify left)))
  (property "Datasheet" "https://www.onsemi.com/pdf/datasheet/mjd41c-d.pdf" (at 185.42 78.74 0) (hide yes) (show_name no) (do_not_autoplace no) (effects (font (size 1.27 1.27)) (justify left)))
  (property "Description" "" (at 185.42 78.74 0) (hide yes) (show_name no) (do_not_autoplace no) (effects (font (size 1.27 1.27))))
  (property "Sim.Device" "NPN" (at 185.42 78.74 0) (hide yes) (show_name no) (do_not_autoplace no) (effects (font (size 1.27 1.27))))
  (property "Sim.Pins" "1=B 2=C 3=E" (at 185.42 78.74 0) (hide yes) (show_name no) (do_not_autoplace no) (effects (font (size 1.27 1.27))))
  (property "Link to Buy" "" (at 185.42 78.74 0) (hide yes) (show_name no) (do_not_autoplace no) (effects (font (size 1.27 1.27))))
  (pin "1")
  (pin "3")
  (pin "2"))
 (symbol
  (lib_id "Device:C_Small")
  (at 113.03 87.63 90)
  (mirror x)
  (unit 1)
  (body_style 1)
  (exclude_from_sim no)
  (in_bom yes)
  (on_board yes)
  (in_pos_files yes)
  (dnp no)
  (property "Reference" "C2" (at 111.76 81.534 90) (show_name no) (do_not_autoplace no) (effects (font (size 1.27 1.27)) (justify right)))
  (property "Value" "100nF-50V" (at 107.696 84.328 90) (show_name no) (do_not_autoplace no) (effects (font (size 1.27 1.27)) (justify right)))
  (property "Footprint" "Capacitor_SMD:C_0805_2012Metric" (at 113.03 87.63 0) (hide yes) (show_name no) (do_not_autoplace no) (effects (font (size 1.27 1.27))))
  (property "Datasheet" "" (at 113.03 87.63 0) (hide yes) (show_name no) (do_not_autoplace no) (effects (font (size 1.27 1.27))))
  (property "Description" "Unpolarized capacitor, small symbol" (at 113.03 87.63 0) (hide yes) (show_name no) (do_not_autoplace no) (effects (font (size 1.27 1.27))))
  (property "Link to Buy" "https://linhkien.cxtvn.com/1976-tu-khong-phan-cuc-0805.html" (at -2.54 0 0) (hide yes) (show_name no) (do_not_autoplace no) (effects (font (size 1.27 1.27))))
  (property "BOM Comments" "" (at 113.03 87.63 90) (hide yes) (show_name no) (do_not_autoplace no) (effects (font (size 1.27 1.27))))
  (property "DigiKey_Part_Number" "" (at 113.03 87.63 90) (hide yes) (show_name no) (do_not_autoplace no) (effects (font (size 1.27 1.27))))
  (property "Link" "" (at 113.03 87.63 90) (hide yes) (show_name no) (do_not_autoplace no) (effects (font (size 1.27 1.27))))
  (property "Sim.Type" "" (at 113.03 87.63 90) (hide yes) (show_name no) (do_not_autoplace no) (effects (font (size 1.27 1.27))))
  (property "VENDOR" "" (at 113.03 87.63 90) (hide yes) (show_name no) (do_not_autoplace no) (effects (font (size 1.27 1.27))))
  (pin "1")
  (pin "2")))
